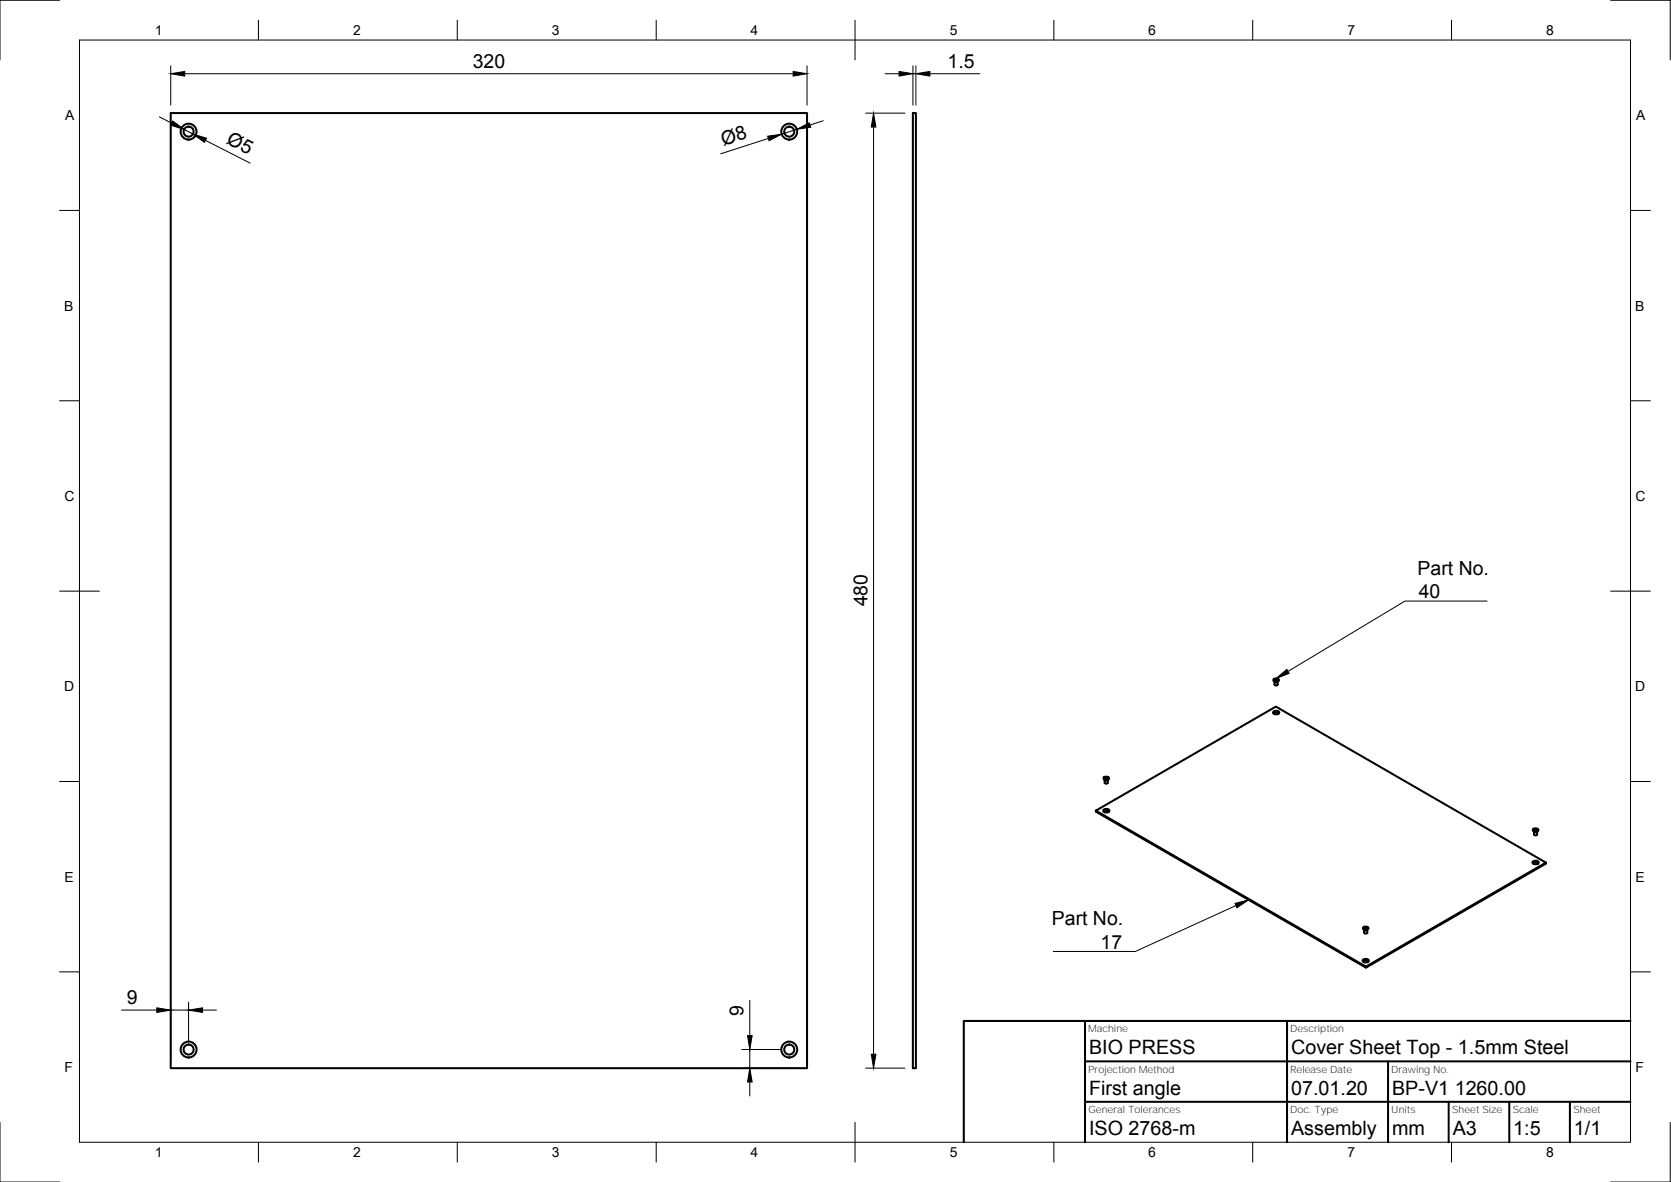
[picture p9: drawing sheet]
<svg xmlns="http://www.w3.org/2000/svg" width="420mm" height="297mm" viewBox="0 0 420 297" stroke-linecap="round" stroke-linejoin="round" font-family="sans-serif">
<g fill="none" stroke="#000" stroke-width=".51">
<path d="M42.9 28.4h160v240h-160zM229.5 28.4h.8v240h-.8zM320.1 178.9a.82 .82 0 0 1 .9-.3 .82 .82 0 0 1 .6 .6 .82 .82 0 0 1-.8 .4 .82 .82 0 0 1-.7-.7zM320.3 171.1l.2 .3M320.4 170.6l.5-.1a.55 .55 0 0 1 .7 .5l-.7 .3a.55 .55 0 0 1-.7-.5zM320.4 179.5a.43 .43 0 0 1 .5-.5 .43 .43 0 0 1 .4 .5M320.5 171.3v.9h.6l.2-.2M320.5 170.8v.2M320.5 170.9h.1M320.5 170.7v.4M320.5 170.8h.1M320.5 171.3h.1"/>
<path d="M320.5 171.1h.1M320.5 171h.1M320.5 171.4h.7M320.5 170.9h.2M320.5 170.7h.2M320.5 171.1h.2M320.6 171h-.1M320.6 170.7h-.1M320.6 170.9h.1M320.7 171.1h.1M320.7 170.7h.3M320.7 171.1h.3"/>
<path d="M320.7 170.9h.1M320.7 170.7h.1M320.8 170.9h.1M320.8 170.9h-.1M320.9 170.9h.1M320.9 171.4h.1M321 170.9l.2 .1M321 170.7h.1M321 170.7h.2M321 171.1h.1M321.2 170.9h.1M321.2 170.7v.4h-.2"/>
<path d="M321.2 171h.1M321.2 170.8l.2 .1-.2 .1M321.2 171.3h.1M321.2 171.3v.7M321.5 171.1l-.3 .2M277.6 195.8l.2 .2M277.7 195.3l.5-.1a.55 .55 0 0 1 .6 .5l-.6 .3a.55 .55 0 0 1-.7-.5zM277.7 195.6h.1M277.7 196v.7M277.8 195.5v.2M277.8 196.7l.4 .2 .4-.2M277.8 195.6v.1"/>
<path d="M277.8 195.4v.3M277.8 195.5h.1M277.8 196h.1M277.8 195.7v.1M277.8 196h.7M277.8 195.6h.1M277.8 195.4h.1M278 195.8h.1M278 195.8h-.2M278.1 195.3l-.3 .1M278.1 196.1h.1M278.1 195.3h.1"/>
<path d="M278.1 195.9h.1M278.2 195.5l-.4 .1M278.2 195.5l.1 .1M278.2 195.3l.1 .1M278.2 195.5h.1M278.3 195.8h-.1M278.3 195.6h.1M278.3 195.4h.1M278.3 195.8h.1M278.5 195.4h.1M278.5 196v.7M278.5 195.7h.1"/>
<path d="M278.5 195.6h.1M278.5 195.4v.4M278.5 195.7v.1M278.5 195.5v.2M278.5 195.5h.1M278.5 195.6v.1M278.6 195.6h.1M278.7 195.8l-.2 .2M275.5 203.7v.3l68 39.2 45.2-26.2v-.2M275.5 203.7l45.3-26.1 67.9 39.2-45.2 26.1zM277.4 203.6a.82 .82 0 0 1 .9-.4 .82 .82 0 0 1 .6 .7 .82 .82 0 0 1-.9 .3 .82 .82 0 0 1-.6-.6zM277.7 204.1a.43 .43 0 0 1 .5-.4 .43 .43 0 0 1 .4 .4"/>
<path d="M385.4 216.6a.82 .82 0 0 1 .8-.3 .82 .82 0 0 1 .6 .6 .82 .82 0 0 1-.8 .3 .82 .82 0 0 1-.6-.6zM385.5 208.8l.3 .2M385.6 208.3l.5-.1a.55 .55 0 0 1 .7 .5l-.7 .3a.55 .55 0 0 1-.7-.5zM385.6 208.6l.1 .1M385.6 208.6h.1M385.7 217.1a.43 .43 0 0 1 .4-.4 .43 .43 0 0 1 .4 .4M385.7 209v.7l.4 .2 .4-.2v-.7M385.7 208.5l-.1 .1M385.8 208.7h.1M385.8 209h.1M385.8 208.4v.3M385.8 208.5h.1"/>
<path d="M385.8 208.7v.1M385.8 209h.6M385.8 208.6h.1M385.8 208.6h.2M385.8 208.8l.3 .1M385.8 208.4h.2M386 208.8h.1M386 208.4h.2M386 208.6h.1M386 208.4h.1M386.1 208.6h.1M386.1 209.1h.1"/>
<path d="M386.1 208.6h-.1M386.1 208.8h.1M386.1 208.5v.1M386.3 208.6h.1M386.3 208.4h.1M386.3 208.4h.2M386.3 208.8h.1M386.4 208.6h.1M386.5 209h.1M386.5 208.6h.1M386.5 208.4v.3M386.5 208.7l-.4 .2"/>
<path d="M386.5 208.5l.1 .1M386.5 208.5h.1M386.5 208.7h.1M386.6 208.6h.1M386.6 208.6l-.1 .1M386.7 208.8l-.3 .2M342.8 233.5l.4 .3 .5-.1M342.9 233l.5-.2a.55 .55 0 0 1 .7 .6l-.7 .3a.55 .55 0 0 1-.7-.6zM343 233.1v.1M343 233.2v.1M343 233.3v.1M343 233.4l.4 .1"/>
<path d="M343 233.3h.1M343.1 233.7l-.1 .7 .4 .2 .4-.2-.1-.7M343.1 233.3h-.1M343.1 233.3h.1M343.4 233h-.3l-.1 .3M343.4 233.8h.1M343.4 233h.1M343.4 233.5h.1M343.4 233.2l.2 .1M343.4 233l.1 .1M343.4 233.2h.1M343.4 233.2l-.4 .1"/>
<path d="M343.5 233.5h-.1M343.5 233l.1 .1M343.6 233.1l.1-.1v.3M343.6 233.3h.1M343.6 233.5h.1M343.6 233.4h-.1M343.7 233.3h.1M343.7 233.7h.1M343.7 233.2l.2 .1h-.2M343.7 233.3v.1M343.7 233.4v.1M343.8 233.1v.1"/>
<path d="M343.8 233.3h.1M344 233.5l-.3 .2M272.8 256.6v30.4M323.6 256.6v30.4M342.7 241.3a.82 .82 0 0 1 .8-.4 .82 .82 0 0 1 .6 .7 .82 .82 0 0 1-.8 .3 .82 .82 0 0 1-.6-.6zM343 241.8a.43 .43 0 0 1 .4-.4 .43 .43 0 0 1 .4 .4M343.5 242.9v.3M410 256.6h-167.7v30.4M272.8 266.7h137.2M272.8 276.9h137.2M349 266.7v20.3M364.3 276.9v10.1"/>
<path d="M379.5 276.9v10.1M394.7 276.9v10.1"/>
<circle cx="47.4" cy="33.1" r="1.26"/>
<circle cx="47.4" cy="33.1" r="2"/>
<circle cx="198.4" cy="33.1" r="1.26"/>
<circle cx="198.4" cy="33.1" r="2"/>
<circle cx="47.4" cy="263.8" r="1.26"/>
<circle cx="47.4" cy="263.8" r="2"/>
<circle cx="198.4" cy="263.8" r="1.26"/>
<circle cx="198.4" cy="263.8" r="2"/>
</g>
<g fill="none" stroke="#000" stroke-width=".25">
<path d="M15 .1h-15v15M20 10.1h390v276.9h-390zM42.9 16.5v9.9M46.4 18.5h153M65 5.1v5M115 5.1v5M165 5.1v5M202.9 16.5v9.9M215 5.1v10M222.5 18.5h3.6M229.6 18.5h.7M229.6 16.5v9.9"/>
<path d="M230.3 16.5v9.9M233.8 18.5h12.6M265 5.1v5M315 5.1v5M365 5.1v5M405 .1h15v15M40.1 29.4l3.1 1.6M46.3 32.5l2.2 1.2M51.6 35.3l11.3 5.7M193.2 34.8l-12 3.9M200.3 32.5l-3.8 1.2M207 30.3l-3.3 1.1"/>
<path d="M217.7 28.4h9.8M219.6 31.9v233M15 52.9h5M410 52.9h5M15 100.7h5M410 100.7h5M15 148.6h10M373.9 151.1h-20.6l-29.5 17.6M405 148.6h10M15 196.4h5M410 196.4h5M310.8 227.6l-25.3 11.5h-20.7"/>
<path d="M15 244.2h5M30.6 253.8h8.8M42.9 251.8v14.6M42.9 253.8h4.5M47.4 251.8v10M50.9 253.8h3.5M188.5 251.4v8.9M410 244.2h5M186.5 268.4h14.4M186.5 263.7h9.9M188.5 263.7v4.7M188.5 271.9v3.5"/>
<path d="M217.7 268.4h9.8M0 282.1v14.9h15M65 287v5M115 287v5M165 287v5M215 282.1v9.9M265 287v5M315 287v5M365 287v5M420 282.1v14.9h-15"/>
</g>
<g fill="#000" stroke="#000" stroke-width=".25">
<path d="M42.9 18.5l3.5-.5v1.1zM199.4 18l3.5 .5-3.5 .6zM226.1 18l3.5 .5-3.5 .6zM230.3 18.5l3.5-.5v1.1zM43.5 30.4l2.8 2.1-3.4-1zM48.5 33.7l3.4 1-.5 1.1zM193 34.2l3.5-.5-3.1 1.7zM200.3 32.5l3.2-1.6 .4 1.1zM219.6 28.4l.6 3.5h-1.1zM320.8 170.5l2.8-2.3 .5 1zM310.5 227l3.5-.9-3 2zM39.4 253.3l3.5 .5-3.5 .6z"/>
<path d="M47.4 253.8l3.5-.5v1.1zM188.5 268.4l.6 3.5h-1.1zM188 260.3h1.1l-.6 3.4zM219.1 264.9h1.1l-.6 3.5z"/>
</g>
<g font-size="5">
<text x="273.8" y="265">BIO PRESS</text>
<text x="324.6" y="265">Cover Sheet Top - 1.5mm Steel</text>
<text x="273.8" y="275.1">First angle</text>
<text x="324.6" y="275.1">07.01.20</text>
<text x="350" y="275.1">BP-V1 1260.00</text>
<text x="273.8" y="285.3">ISO 2768-m</text>
<text x="324.6" y="285.3">Assembly</text>
<text x="350" y="285.3">mm</text>
<text x="365.3" y="285.3">A3</text>
<text x="380.5" y="285.3">1:5</text>
<text x="395.8" y="285.3">1/1</text>
</g>
<g font-size="4.9">
<text x="118.9" y="17">320</text>
<text x="238.3" y="17">1.5</text>
<text x="56.7" y="35.9" transform="rotate(27 56.7 35.9)">Ø5</text>
<text x="181.9" y="36.6" transform="rotate(-18 181.9 36.6)">Ø8</text>
<text x="356.4" y="144.5">Part No.</text>
<text x="218.1" y="152.4" transform="rotate(-90 218.1 152.4)">480</text>
<text x="356.7" y="150.4">40</text>
<text x="264.5" y="232.6">Part No.</text>
<text x="276.7" y="238.4">17</text>
<text x="31.9" y="252.3">9</text>
<text x="187" y="255.4" transform="rotate(-90 187 255.4)">9</text>
</g>
<g font-size="3.5">
<text x="39" y="8.8">1</text>
<text x="88.8" y="8.8">2</text>
<text x="138.8" y="8.8">3</text>
<text x="188.7" y="8.8">4</text>
<text x="238.8" y="8.8">5</text>
<text x="288.7" y="8.8">6</text>
<text x="338.8" y="8.8">7</text>
<text x="388.8" y="8.8">8</text>
<text x="16.4" y="30.2">A</text>
<text x="411.4" y="30.2">A</text>
<text x="16.2" y="78">B</text>
<text x="411.2" y="78">B</text>
<text x="16.2" y="125.9">C</text>
<text x="411.2" y="125.9">C</text>
<text x="16.2" y="173.7">D</text>
<text x="411.2" y="173.7">D</text>
<text x="16.2" y="221.6">E</text>
<text x="411.2" y="221.6">E</text>
<text x="16.2" y="269.4">F</text>
<text x="411.2" y="269.4">F</text>
<text x="39" y="290.8">1</text>
<text x="88.8" y="290.8">2</text>
<text x="138.8" y="290.8">3</text>
<text x="188.7" y="290.8">4</text>
<text x="238.8" y="290.8">5</text>
<text x="288.7" y="290.8">6</text>
<text x="338.8" y="290.8">7</text>
<text x="388.8" y="290.8">8</text>
</g>
<g font-size="2.5">
<text x="273.6" y="259.4">Machine</text>
<text x="324.4" y="259.4">Description</text>
<text x="273.6" y="269.6">Projection Method</text>
<text x="324.4" y="269.6">Release Date</text>
<text x="349.8" y="269.6">Drawing No.</text>
<text x="273.7" y="279.8">General Tolerances</text>
<text x="324.4" y="279.7">Doc. Type</text>
<text x="349.8" y="279.8">Units</text>
<text x="365.1" y="279.8">Sheet Size</text>
<text x="380.4" y="279.8">Scale</text>
<text x="395.6" y="279.8">Sheet</text>
</g>
</svg>
